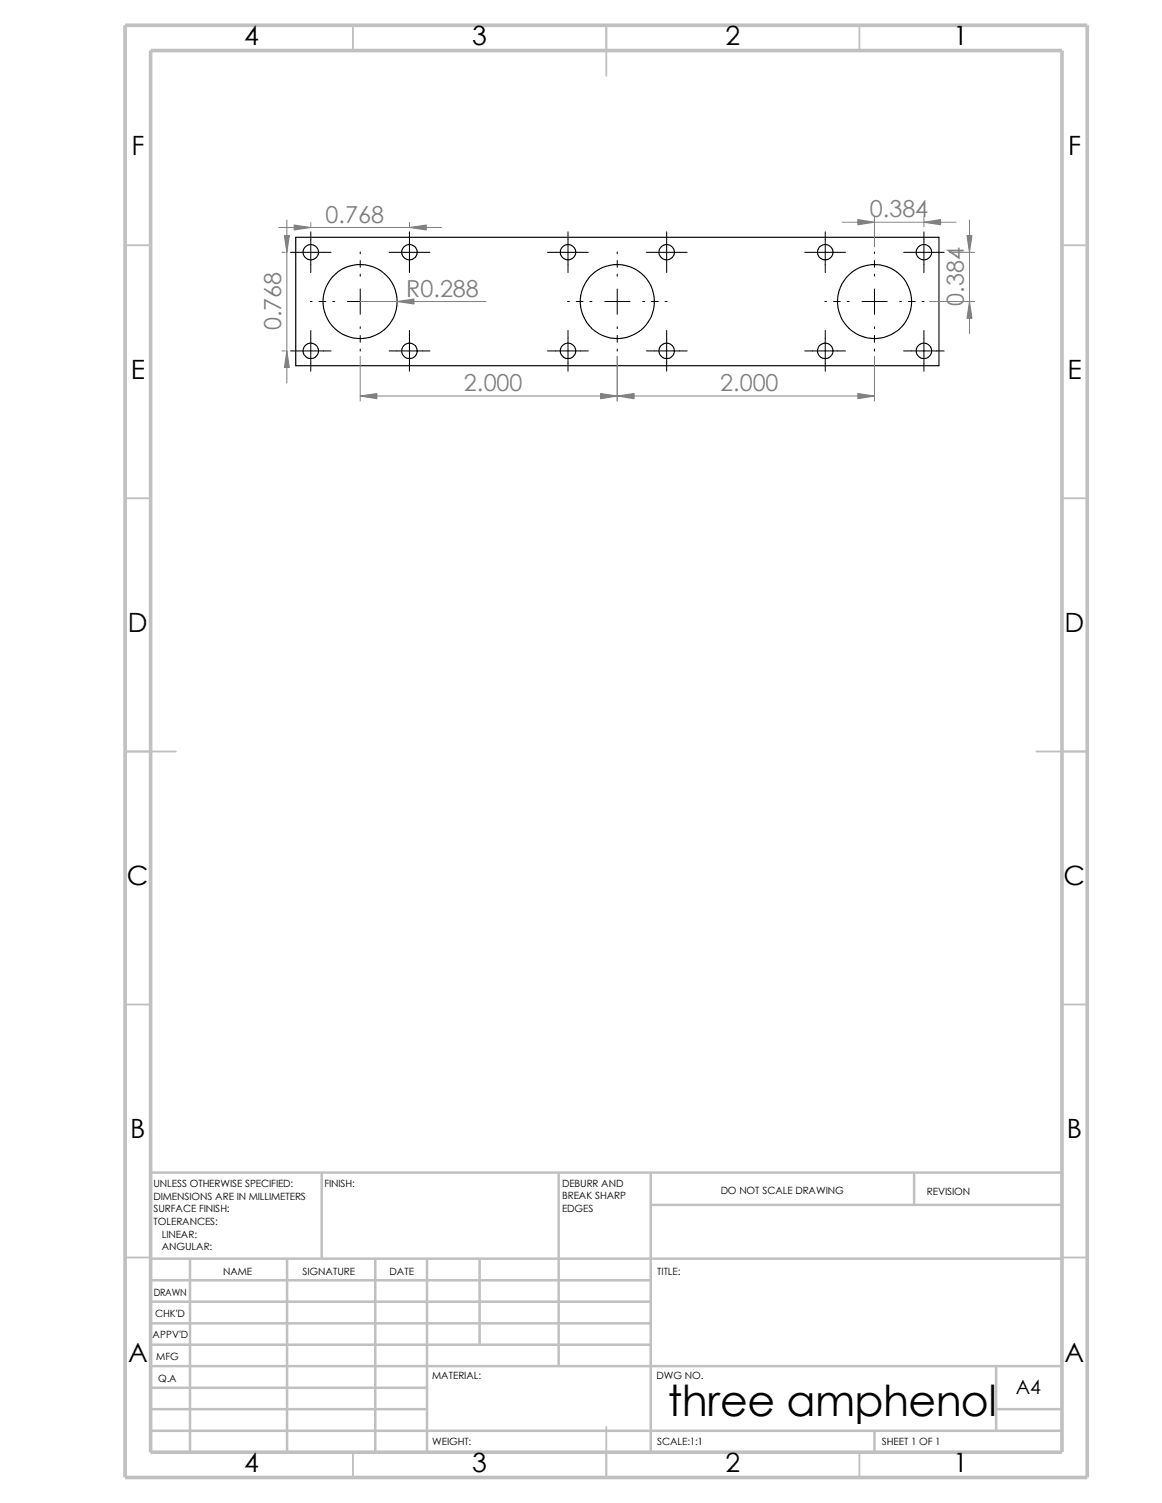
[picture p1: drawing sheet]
<svg xmlns="http://www.w3.org/2000/svg" width="216mm" height="279mm" viewBox="0 0 216 279" stroke-linecap="round" stroke-linejoin="round" font-family="sans-serif">
<g fill="none" stroke="#c0c0c0" stroke-width=".34">
<path d="M65.6 4.7v4.7M112.6 4.7v9.4M159.7 4.7v4.7M23.2 45.6h4.8M197.3 45.6h4.7M23.2 92.6h4.8M197.3 92.6h4.7M23.2 139.7h9.5M192.6 139.7h9.4M23.2 186.7h4.8M197.3 186.7h4.7M23.2 233.8h4.8"/>
<path d="M197.3 233.8h4.7M65.6 270v4.7M112.6 265.3v9.4M159.7 270v4.7"/>
</g>
<g fill="none" stroke="#c0c0c0" stroke-width=".47">
<path d="M59.8 218v16M103.8 218v36M120.9 218v52M169.8 218v6M197.3 218h-169.3v52M28 234h169.3M28 238h92.9M35.3 234v36M53.3 234v36M69.7 234v36M79.3 234v36M89.1 234v16"/>
<path d="M120.9 224h76.4M28 250h92.9M28 246h92.9M28 242h92.9M28 258h51.3M28 254h169.3M185.1 254v12M28 266h169.3M28 262h51.3M162.5 266v4M185.1 262h12.2"/>
</g>
<path d="M23.2 4.7h178.8v270h-178.8zM28 9.4h169.3v260.6h-169.3z" fill="none" stroke="#c0c0c0" stroke-width=".68" stroke-linecap="butt"/>
<g fill="none" stroke="#000" stroke-width=".21">
<path d="M54.9 44.1h119.6v23.9h-119.6z"/>
<circle cx="57.8" cy="46.9" r="1.43"/>
<circle cx="66.9" cy="56" r="6.9"/>
<circle cx="76.1" cy="46.9" r="1.43"/>
<circle cx="105.5" cy="46.9" r="1.43"/>
<circle cx="114.7" cy="56" r="6.9"/>
<circle cx="123.9" cy="46.9" r="1.43"/>
<circle cx="153.3" cy="46.9" r="1.43"/>
<circle cx="162.5" cy="56" r="6.9"/>
<circle cx="171.7" cy="46.9" r="1.43"/>
<circle cx="57.7" cy="65.2" r="1.44"/>
<circle cx="76.1" cy="65.2" r="1.44"/>
<circle cx="105.5" cy="65.2" r="1.44"/>
<circle cx="123.9" cy="65.2" r="1.44"/>
<circle cx="153.3" cy="65.2" r="1.44"/>
<circle cx="171.7" cy="65.2" r="1.44"/>
</g>
<g fill="none" stroke="#000" stroke-width=".19">
<path d="M54 46.9h7.5M57.7 56h.3M57.7 43.1v7.6M59.3 56h1.2M61.8 56h.4M64.6 56h4.7M66.9 46.8v.4M66.9 48.4v1.3M66.9 51v.4M66.9 53.7v4.7M71.6 56h.4M72.3 46.9h7.6"/>
<path d="M73.2 56h1.3M75.8 56h.4M76.1 43.1v7.6M101.7 46.9h7.6M105.5 56h.3M105.5 43.1v7.6M107.1 56h1.2M109.6 56h.4M112.4 56h4.7M114.7 46.8v.4M114.7 48.4v1.3M114.7 51v.4"/>
<path d="M114.7 53.7v4.7M119.4 56h.4M120.1 46.9h7.6M121 56h1.3M123.6 56h.4M123.9 43.1v7.6M149.5 46.9h7.6M153.2 56h.4M153.3 43.1v7.6M154.9 56h1.2M157.4 56h.4M160.1 56h4.7"/>
<path d="M162.5 46.8v.4M162.5 48.4v1.3M162.5 51v.4M162.5 53.7v4.7M167.2 56h.3M167.9 46.9h7.5M168.8 56h1.3M171.3 56h.4M171.7 43.1v7.6M54 65.2h7.5M57.7 61.4v7.6M66.9 60.7v.4"/>
<path d="M66.9 62.4v1.2M66.9 64.9v.4M72.3 65.2h7.6M76.1 61.4v7.6M101.7 65.2h7.6M105.5 61.4v7.6M114.7 60.7v.4M114.7 62.4v1.2M114.7 64.9v.4M120.1 65.2h7.6M123.9 61.4v7.6M149.5 65.2h7.6"/>
<path d="M153.3 61.4v7.6M162.5 60.7v.4M162.5 62.4v1.2M162.5 64.9v.4M167.9 65.2h7.5M171.7 61.4v7.6"/>
</g>
<g fill="none" stroke="#808080" stroke-width=".19">
<path d="M51.8 42.3h30.2M52.4 46.9h.6M53.3 40.9v30.3M57.7 41.4v.8M66.9 56h23.4M76.1 41.4v.8M156.5 41.3h21.1M162.5 40.3v5.6M171.7 40.3v1.9M172.7 56h8.4M176.4 46.9h4.7M180.1 40.9v21.1"/>
<path d="M52.4 65.2h.6M66.9 66.3v8.2M66.9 73.6h95.6M114.7 66.3v8.2M162.5 66.3v8.2"/>
</g>
<g fill="#808080" stroke="#808080" stroke-width=".19">
<path d="M73.8 56l3.1-.4v.9z"/>
<path d="M159.4 73.2l3.1 .4-3.1 .5z"/>
<path d="M114.7 73.6l3.1-.4v.9z"/>
<path d="M159.4 40.8l3.1 .5-3.1 .5z"/>
<path d="M66.9 73.6l3.1-.4v.9z"/>
<path d="M52.8 43.8h1l-.5 3.1z"/>
<path d="M111.6 73.2l3.1 .4-3.1 .5z"/>
<path d="M171.7 41.3l3.1-.5v1z"/>
<path d="M54.7 41.8l3 .5-3 .5z"/>
<path d="M76.1 42.3l3.1-.5v1z"/>
<path d="M53.3 65.2l.5 3.1h-1z"/>
<path d="M179.7 43.8h.9l-.5 3.1z"/>
<path d="M180.1 56l.5 3.2h-.9z"/>
</g>
<text font-size="7.9" x="124.1" y="263.1">three amphenol</text>
<g font-size="4.9">
<text x="45.4" y="8.4">4</text>
<text x="87.7" y="8.4">3</text>
<text x="134.8" y="8.4">2</text>
<text x="177.1" y="8.4">1</text>
<text x="24.4" y="28.9">F</text>
<text x="198.5" y="28.9">F</text>
<text x="24.3" y="70.5">E</text>
<text x="198.3" y="70.5">E</text>
<text x="23.7" y="117.6">D</text>
<text x="197.8" y="117.6">D</text>
<text x="23.6" y="164.6">C</text>
<text x="197.6" y="164.6">C</text>
<text x="24.2" y="211.6">B</text>
<text x="198.2" y="211.6">B</text>
<text x="23.8" y="253.2">A</text>
<text x="197.8" y="253.2">A</text>
<text x="45.4" y="273.7">4</text>
<text x="87.7" y="273.7">3</text>
<text x="134.8" y="273.7">2</text>
<text x="177.1" y="273.7">1</text>
</g>
<g font-size="4.4" fill="#808080">
<text x="60.5" y="41.4">0.768</text>
<text x="161.6" y="40.4">0.384</text>
<text x="75.5" y="55.2">R0.288</text>
<text x="179.1" y="56.8" transform="rotate(-90 179.1 56.8)">0.384</text>
<text x="52.2" y="61.4" transform="rotate(-90 52.2 61.4)">0.768</text>
<text x="86.2" y="72.7">2.000</text>
<text x="133.8" y="72.7">2.000</text>
</g>
<text font-size="3.6" x="188.7" y="259.2">A4</text>
<g font-size="1.9">
<text x="28.5" y="220.7">UNLESS OTHERWISE SPECIFIED:</text>
<text x="60.3" y="220.7">FINISH:</text>
<text x="104.4" y="220.6">DEBURR AND</text>
<text x="133.9" y="222">DO NOT SCALE DRAWING</text>
<text x="28.5" y="227.8">TOLERANCES:</text>
<text x="28.5" y="223.1">DIMENSIONS ARE IN MILLIMETERS</text>
<text x="28.5" y="225.4">SURFACE FINISH:</text>
<text x="104.4" y="225.3">EDGES</text>
<text x="104.4" y="223">BREAK SHARP</text>
<text x="172.2" y="222.2">REVISION</text>
<text x="30.1" y="230.1">LINEAR:</text>
<text x="30.1" y="232.5">ANGULAR:</text>
<text x="41.4" y="237.1">NAME</text>
<text x="56.2" y="237">SIGNATURE</text>
<text x="72.4" y="237">DATE</text>
<text x="122.1" y="237">TITLE:</text>
<text x="28.6" y="241">DRAWN</text>
<text x="28.8" y="244.9">CHK'D</text>
<text x="28.4" y="248.8">APPV'D</text>
<text x="29" y="252.9">MFG</text>
<text x="29.4" y="256.8">Q.A</text>
<text x="80.3" y="256.4">MATERIAL:</text>
<text x="122" y="256.4">DWG NO.</text>
<text x="80.3" y="268.6">WEIGHT:</text>
<text x="122.1" y="268.7">SCALE:1:1</text>
<text x="163.9" y="268.7">SHEET 1 OF 1</text>
</g>
</svg>
